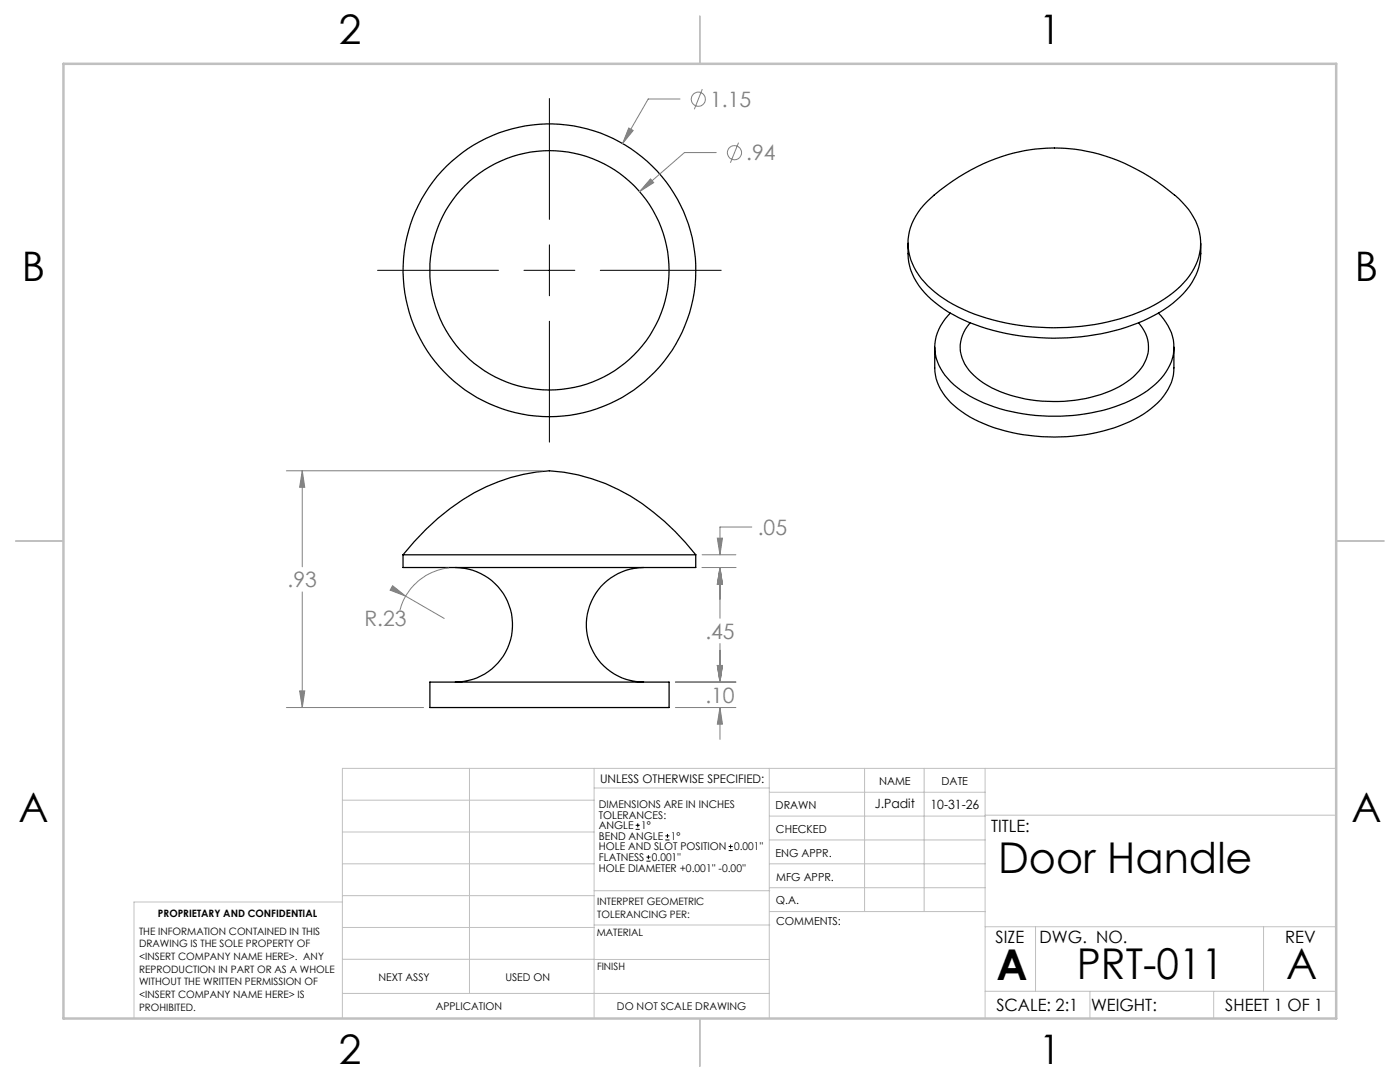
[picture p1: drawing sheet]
<svg xmlns="http://www.w3.org/2000/svg" width="279mm" height="216mm" viewBox="0 0 279 216" stroke-linecap="round" stroke-linejoin="round" font-family="sans-serif">
<g fill="none" stroke="#000" stroke-width=".25">
<path d="M181.2 48.5a12.8 12.8 0 0 0 5.5 11.9 33.9 33.9 0 0 0 16.7 6.6 46.2 46.2 0 0 0 25.9-3.5 18.4 18.4 0 0 0 9.7-9.4l.6-2.4v-3.2M185 40.3a37 37 0 0 1 27.5-10.7 38 38 0 0 1 24.1 11.5 10.8 10.8 0 0 1-.4 15.4 28.9 28.9 0 0 1-15.1 7.7 46.7 46.7 0 0 1-29.8-2.9 19.5 19.5 0 0 1-8.9-8 10.8 10.8 0 0 1 2.6-13zM186.5 69.3v4.1a10.8 10.8 0 0 0 5.4 8.7 32.7 32.7 0 0 0 18.5 5.1 34.1 34.1 0 0 0 17.8-4.5 12.5 12.5 0 0 0 6-7.8l.1-5.6M189.7 62.5a8.9 8.9 0 0 0-1.6 11.7 18.7 18.7 0 0 0 9.3 6.6 38.1 38.1 0 0 0 29-1.3 14.1 14.1 0 0 0 7.6-8.1 9.1 9.1 0 0 0-2.8-8.9M193.6 64.4a7.1 7.1 0 0 0 .8 10.5 22.1 22.1 0 0 0 12.4 5 27.4 27.4 0 0 0 18-3.7 9.1 9.1 0 0 0 4.4-6.5 7.1 7.1 0 0 0-2-5.3M80.4 110.7a45 45 0 0 1 19-14.6 34.4 34.4 0 0 1 10.2-2.2 36.9 36.9 0 0 1 23 10.1l2.1 2 4.2 4.7M80.4 110.7h58.5M80.4 110.7v2.5h58.5v-2.5M90.9 113.2a11.4 11.4 0 0 1 11.4 11.5 11.4 11.4 0 0 1-11.4 11.4M128.4 113.2a11.4 11.4 0 0 0-11.4 11.5 11.4 11.4 0 0 0 11.4 11.4M85.8 136.1h47.7v5.1h-47.7z"/>
<circle cx="109.6" cy="53.9" r="23.9"/>
<circle cx="109.7" cy="53.9" r="29.2"/>
</g>
<g fill="none" stroke="#808080" stroke-width=".2">
<path d="M135.7 19.8h-6.3l-5.2 8.8M140.2 17.8l-1.6 4M125.5 25.5l.9 .5-2.2 2.6zM129.8 35.7l.7 .7-2.9 1.8zM142.9 30.4h-6.3l-9 7.8M147.4 28.5l-1.6 4M57.1 93.9h51.3M60.3 93.9l.5 3.3h-1zM60.3 93.9v19.2M60.3 118.1v23.1M78.4 116.9l2.6 2.1-3.1-1.2zM81 119l7.7 4.4"/>
<path d="M89.6 113.3a11.4 11.4 0 0 0-9.8 8.5M140.1 113.2h6.8M140.1 110.7h6.8M143.2 107.4h1l-.5 3.3zM143.7 113.2l.5 3.4h-1zM143.7 113.2v10.2M150 105.2h-6.3v5.5M59.8 137.9h1l-.5 3.3zM134.8 136.1h12.1M143.2 132.8h1l-.5 3.3zM143.7 128.4v7.7M57.1 141.2h27.4"/>
<path d="M134.8 141.2h12.1M143.7 141.2l.5 3.3h-1zM143.7 141.2v6.3"/>
<circle cx="139.4" cy="19.8" r="1.4"/>
<circle cx="146.6" cy="30.5" r="1.42"/>
</g>
<g fill="none" stroke="#000" stroke-width=".2">
<path d="M109.6 19.6v24.2M75.4 53.9h24.1M104.6 53.9h10.1M109.6 48.9v10.1M119.8 53.9h24.1M109.6 64.1v24.1M126.9 165.5h.8M126.9 164.7h.8M127.3 164.3v.8M129 171.8h.8M129 171h.8M129.4 170.6v.8"/>
<path d="M132.8 167.6h.8M132.8 166.8h.8M133.2 166.4v.8M145.4 169.7h.8M145.4 168.9h.8M145.8 168.5v.8"/>
</g>
<g fill="none" stroke="#c0c0c0" stroke-width=".2">
<path d="M68.3 159.7h50.3M93.7 153.3v44.9M118.6 153.3v49.9M118.6 157.2h34.9M153.5 153.3v49.9M153.5 158.1h43.1M172.5 153.3v28.6M184.4 153.3v28.6M196.6 153.3v49.9M266.7 153.3h-198.4v49.9M68.3 178.7h50.3M68.3 172.4h50.3"/>
<path d="M68.3 166h50.3M68.3 180h-41.6v23.2M118.6 177.7h35M153.5 167.6h43.1M153.5 162.8h43.1M153.5 172.4h43.1M153.5 177.1h43.1M196.6 162.7h70.1M68.3 198.2h85.2M68.3 191.4l85.2 .1M68.3 185.1h50.3M118.6 184.6h35"/>
<path d="M153.6 181.9h43M196.6 197.8h70.1M196.6 184.9h70.1M206.7 184.9v12.9M217.5 197.8v5.4M242.2 197.8v5.4M252.2 184.9v12.9"/>
</g>
<path d="M139.7 3.2v9.5M3.1 107.9h9.6M266.7 107.9h9.5M139.7 203.2v9.6" fill="none" stroke="#c0c0c0" stroke-width=".25"/>
<path d="M12.7 12.7h254v190.5h-254z" fill="none" stroke="#c0c0c0" stroke-width=".5"/>
<path d="M59.8 137.9h1l-.5 3.3zM60.3 93.9l.5 3.3h-1zM143.2 132.8h1l-.5 3.3zM143.7 141.2l.5 3.3h-1zM143.7 113.2l.5 3.4h-1zM143.2 132.8h1l-.5 3.3zM143.7 113.2l.5 3.4h-1zM143.2 107.4h1l-.5 3.3zM78.4 116.9l-.5 .9 3.1 1.2zM125.5 25.5l-1.3 3.1 2.2-2.6zM129.8 35.7l-2.2 2.5 2.9-1.8z" fill="#808080"/>
<g font-size="8.5">
<text x="199.2" y="174.2">Door Handle</text>
<text x="198.9" y="195.5">A</text>
<text x="214.9" y="195.4">PRT-011</text>
<text x="256.7" y="195.4">A</text>
</g>
<g font-size="8.1">
<text x="67.6" y="8.9">2</text>
<text x="207.3" y="8.9">1</text>
<text x="4.4" y="56.2">B</text>
<text x="270.4" y="56.2">B</text>
<text x="3.7" y="164.1">A</text>
<text x="269.7" y="164.1">A</text>
<text x="67.6" y="212.4">2</text>
<text x="207.3" y="212.4">1</text>
</g>
<g font-size="4.2" fill="#808080">
<text x="141.7" y="21.3">1.15</text>
<text x="148.9" y="32">.94</text>
<text x="151.2" y="106.7">.05</text>
<text x="57.4" y="117.2">.93</text>
<text x="72.7" y="125">R.23</text>
<text x="140.8" y="127.5">.45</text>
<text x="140.8" y="140.2">.10</text>
</g>
<g font-size="3.4">
<text x="197.8" y="166">TITLE:</text>
<text x="198.7" y="188.1">SIZE</text>
<text x="207.5" y="188.1">DWG. NO.</text>
<text x="256.5" y="188.2">REV</text>
<text x="198.8" y="201.7">SCALE: 2:1</text>
<text x="217.7" y="201.8">WEIGHT:</text>
<text x="244.5" y="201.7">SHEET 1 OF 1</text>
</g>
<g font-size="2.5">
<text x="174.6" y="161.3">J.Padit</text>
<text x="185.7" y="161.4">10-31-26</text>
</g>
<text font-size="2.4" x="119.8" y="156.2">UNLESS OTHERWISE SPECIFIED:</text>
<g font-size="2.2">
<text x="154.8" y="161.4">DRAWN</text>
<text x="175.4" y="156.6">NAME</text>
<text x="187.9" y="156.7">DATE</text>
<text x="154.9" y="166.3">CHECKED</text>
<text x="154.8" y="170.9">ENG APPR.</text>
<text x="154.9" y="175.7">MFG APPR.</text>
<text x="154.9" y="180.4">Q.A.</text>
<text x="154.9" y="184.6">COMMENTS:</text>
</g>
<g font-size="2.1">
<text x="119.5" y="161.2">DIMENSIONS ARE IN INCHES</text>
<text x="119.5" y="163.4">TOLERANCES:</text>
<text x="119.5" y="165.5">ANGLE</text>
<text x="119.5" y="167.6">BEND ANGLE</text>
<text x="128" y="165.5">1°</text>
<text x="133.9" y="167.6">1°</text>
<text x="119.5" y="169.7">HOLE AND SLOT POSITION</text>
<text x="119.5" y="171.8">FLATNESS</text>
<text x="119.5" y="173.9">HOLE DIAMETER +0.001'' -0.00''</text>
<text x="130.1" y="171.8">0.001''</text>
<text x="146.5" y="169.7">0.001''</text>
<text x="75.5" y="195.7">NEXT ASSY</text>
<text x="100.9" y="195.7">USED ON</text>
<text x="86.9" y="201.5">APPLICATION</text>
<text x="123.1" y="201.6">DO NOT SCALE DRAWING</text>
</g>
<g font-size="2">
<text x="31.5" y="182.9">PROPRIETARY AND CONFIDENTIAL</text>
<text x="119.2" y="180.6">INTERPRET GEOMETRIC</text>
<text x="119.2" y="183.1">TOLERANCING PER:</text>
<text x="27.8" y="186.5">THE INFORMATION CONTAINED IN THIS</text>
<text x="27.8" y="189">DRAWING IS THE SOLE PROPERTY OF</text>
<text x="27.8" y="191.6">&lt;INSERT COMPANY NAME HERE&gt;. ANY</text>
<text x="119.1" y="186.7">MATERIAL</text>
<text x="27.8" y="194.1">REPRODUCTION IN PART OR AS A WHOLE</text>
<text x="27.8" y="196.6">WITHOUT THE WRITTEN PERMISSION OF</text>
<text x="119.1" y="193.5">FINISH</text>
<text x="27.8" y="199.1">&lt;INSERT COMPANY NAME HERE&gt; IS</text>
<text x="27.8" y="201.7">PROHIBITED.</text>
</g>
</svg>
